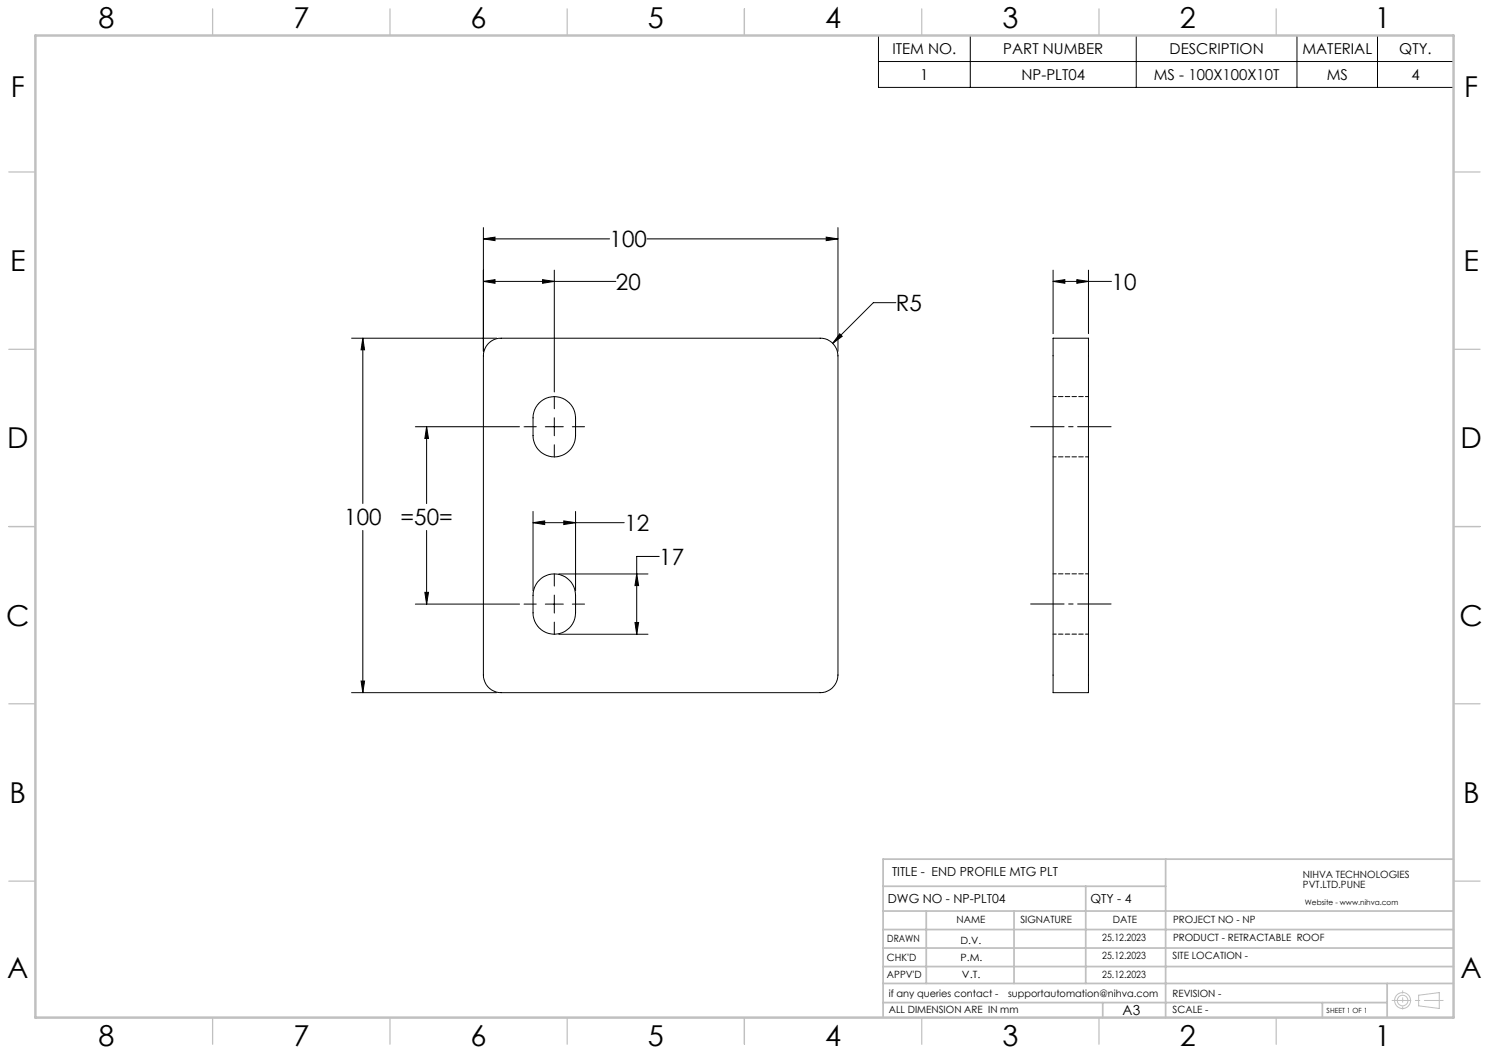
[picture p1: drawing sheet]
<svg xmlns="http://www.w3.org/2000/svg" width="420mm" height="297mm" viewBox="0 0 420 297" stroke-linecap="round" stroke-linejoin="round" font-family="sans-serif">
<g fill="none" stroke="#c0c0c0" stroke-width=".28">
<path d="M400.2 280.7l5.8-.7v4.4l-5.8-.7z"/>
<circle cx="395.6" cy="282.2" r="2.26"/>
<circle cx="395.6" cy="282.2" r="1.49"/>
</g>
<g fill="none" stroke="#000" stroke-width=".28">
<path d="M247.8 10h162.2v14.7h-162.2zM247.8 17.4h162.2M273.7 10v14.7M320.5 10v14.7M365.8 10v14.7M388.5 10v14.7M136.3 67.4l3.3-.5v1zM136.3 79.4l3.3-.5v1zM136.3 64.2v34.9M136.3 67.4h35.6M136.3 79.4h37.4M153 78.9l3.4 .5-3.4 .5z"/>
<path d="M156.4 76.2v34.4M182.5 67.4h53.9M233 66.9l3.4 .5-3.4 .5zM236.4 64.2v34.9M297 79.4l3.4-.5v1zM297 79.4h16.5M297 76.2v17.9M303.7 78.9l3.3 .5-3.3 .5zM307 76.2v17.9M99.2 95.4h40.9M102.3 95.4l.5 3.3h-1zM102.3 95.4v46.6"/>
<path d="M138.1 96.6l.5-.4a4.7 4.7 0 0 1 2.8-.8h90a5 5 0 0 1 5 5v90a5 5 0 0 1-5 5h-90a5 5 0 0 1-5.1-5v-90l.5-2.1zM236.9 94.2l.7 .7-2.7 1.9zM252.7 85.4h-6.4l-11.4 11.4M297 95.4h10v100h-10zM152.1 113.6a6 6 0 0 1 6.5-1.3 6 6 0 0 1 3.7 5.6v5a6 6 0 0 1-5.9 6 6 6 0 0 1-6-6v-5.8l.4-1.5zM156.4 111.8v3.5M156.4 117.8v5.1M117.2 120.4h29.3M120.3 120.4l.6 3.3h-1.1zM120.3 120.4v21.6M147.8 120.4h3.5M153.8 120.4h5.1"/>
<path d="M156.4 125.4v3.5M161.4 120.4h3.5M102.3 149.6v45.8M120.3 149.6v20.8M150.4 147.4l3.2-.5v1.1zM150.4 144.2v22.4M150.4 147.4h25.7M159 146.9l3.3 .5-3.3 .6zM162.3 144.2v22.4M185.9 156.9h-6.3v22M117.2 170.4h29.3M119.8 167.1h1.1l-.6 3.3z"/>
<path d="M147.8 170.4h3.5M152.1 163.7a6 6 0 0 1 6.5-1.4 6 6 0 0 1 3.7 5.6v5a6 6 0 0 1-5.9 6 6 6 0 0 1-6-6v-5.8l.4-1.5zM153.8 170.4h5.1M156.4 161.9v3.4M156.4 167.8v5.1M156.4 175.5v3.4M157.6 161.9h25.2M157.6 178.9h25.2M161.4 170.4h3.5M179.1 175.6h1l-.5 3.3zM179.6 161.9l.5 3.3h-1zM99.2 195.4h40.9"/>
<path d="M101.8 192.1h1l-.5 3.3z"/>
</g>
<path d="M290.7 120.4h22.7M290.7 170.4h22.7" fill="none" stroke="#000" stroke-width=".28" stroke-dasharray="15.2 1.3 1.3 1.3" stroke-dashoffset="5.8"/>
<path d="M392.7 282.2h14.4" fill="none" stroke="#c0c0c0" stroke-width=".28" stroke-dasharray="15.2 1.3 1.3 1.3" stroke-dashoffset="9.9"/>
<path d="M395.7 279.5v5.1" fill="none" stroke="#c0c0c0" stroke-width=".28" stroke-dasharray="15.2 1.3 1.3 1.3" stroke-dashoffset="14.6"/>
<g fill="none" stroke="#c0c0c0" stroke-width=".35">
<path d="M60 2.5v7.5M110 2.5v7.5M160 2.5v7.5M210 2.5v7.5M260 2.5v7.5M310 2.5v7.5M360 2.5v7.5M2.5 48.5h7.5M410 48.5h7.5M2.5 98.5h7.5M410 98.5h7.5M2.5 148.5h7.5"/>
<path d="M410 148.5h7.5M2.5 198.5h7.5M410 198.5h7.5M2.5 248.5h7.5M410 248.5h7.5M60 287v7.5M110 287v7.5M160 287v7.5M210 287v7.5M260 287v7.5M310 287v7.5M360 287v7.5"/>
</g>
<g fill="none" stroke="#c0c0c0" stroke-width=".5">
<path d="M249.1 257h160.9M249.1 250h79.7M261.3 257v20.4M286 257v20.4M306.2 250v27.4M328.8 242.3v44.7M410 242.3h-160.9v44.7M249.1 272.6h160.9M249.1 267.4h160.9M249.1 262.2h160.9M249.1 277.4h160.9M391.3 277.4v9.6"/>
<path d="M249.1 282.8h142.2M311 282.8v4.2M373 282.8v4.2"/>
</g>
<path d="M10 10h400v277h-400z" fill="none" stroke="#c0c0c0" stroke-width=".7"/>
<path d="M136.3 67.4l3.3-.5v1zM233 66.9l3.4 .5-3.4 .5zM102.3 95.4l.5 3.3h-1zM101.8 192.1h1l-.5 3.3zM236.9 94.2l-2 2.6 2.7-1.9zM120.3 120.4l.6 3.3h-1.1zM119.8 167.1h1.1l-.6 3.3zM136.3 79.4l3.3-.5v1zM153 78.9l3.4 .5-3.4 .5zM150.4 147.4l3.2-.5v1.1zM159 146.9l3.3 .5-3.3 .6zM179.6 161.9l.5 3.3h-1zM179.1 175.6h1l-.5 3.3zM297 79.4l3.4-.5v1zM303.7 78.9l3.3 .5-3.3 .5z" fill="#000"/>
<path d="M307.1 111.9h-10M297.1 128.9h10M297.1 178.9h10M307.1 161.9h-10" fill="none" stroke="#000" stroke-width=".28" stroke-dasharray="1.3 .6" stroke-dashoffset=".4"/>
<g font-size="8.1">
<text x="27.8" y="8">8</text>
<text x="82.8" y="8">7</text>
<text x="132.8" y="8">6</text>
<text x="182.8" y="8">5</text>
<text x="232.8" y="8">4</text>
<text x="282.8" y="8">3</text>
<text x="332.8" y="8">2</text>
<text x="387.8" y="8">1</text>
<text x="3" y="27.2">F</text>
<text x="413" y="27.2">F</text>
<text x="2.8" y="76.5">E</text>
<text x="412.8" y="76.5">E</text>
<text x="2" y="126.5">D</text>
<text x="412" y="126.5">D</text>
<text x="1.7" y="176.5">C</text>
<text x="411.7" y="176.5">C</text>
<text x="2.7" y="226.5">B</text>
<text x="412.7" y="226.5">B</text>
<text x="2" y="275.7">A</text>
<text x="412" y="275.7">A</text>
<text x="27.8" y="295">8</text>
<text x="82.8" y="295">7</text>
<text x="132.8" y="295">6</text>
<text x="182.8" y="295">5</text>
<text x="232.8" y="295">4</text>
<text x="282.8" y="295">3</text>
<text x="332.8" y="295">2</text>
<text x="387.8" y="295">1</text>
</g>
<g font-size="6.3">
<text x="172" y="69.8">100</text>
<text x="173.7" y="81.8">20</text>
<text x="313.5" y="81.8">10</text>
<text x="252.7" y="87.8">R5</text>
<text x="97.1" y="148.2">100</text>
<text x="113" y="148.2">=50=</text>
<text x="176.1" y="149.8">12</text>
<text x="186" y="159.3">17</text>
</g>
<g font-size="4.2">
<text x="251.7" y="15.2">ITEM NO.</text>
<text x="283" y="15.2">PART NUMBER</text>
<text x="329.9" y="15.2">DESCRIPTION</text>
<text x="367.4" y="15.2">MATERIAL</text>
<text x="394.7" y="15.2">QTY.</text>
<text x="259.6" y="22.5">1</text>
<text x="288.1" y="22.5">NP-PLT04</text>
<text x="325.5" y="22.5">MS - 100X100X10T</text>
<text x="374.2" y="22.5">MS</text>
<text x="398.1" y="22.5">4</text>
</g>
<text font-size="3.9" x="316.7" y="286.4">A3</text>
<g font-size="3.5">
<text x="251.6" y="247.2">TITLE - END PROFILE MTG PLT</text>
<text x="250.4" y="254.8">DWG NO - NP-PLT04</text>
<text x="307.6" y="254.8">QTY - 4</text>
</g>
<g font-size="2.8">
<text x="367.5" y="247.7">NIHVA TECHNOLOGIES</text>
<text x="367.5" y="250.5">PVT.LTD.PUNE</text>
<text x="269.8" y="260.4">NAME</text>
<text x="287.8" y="260.4">SIGNATURE</text>
<text x="313.9" y="260.5">DATE</text>
<text x="330.9" y="260.5">PROJECT NO - NP</text>
<text x="250.3" y="265.7">DRAWN</text>
<text x="270.9" y="266.1">D.V.</text>
<text x="310.9" y="265.5">25.12.2023</text>
<text x="330.9" y="265.5">PRODUCT - RETRACTABLE ROOF</text>
<text x="250.2" y="271.1">CHK'D</text>
<text x="250.2" y="275.8">APPV'D</text>
<text x="270.9" y="271.1">P.M.</text>
<text x="271.3" y="275.8">V.T.</text>
<text x="310.9" y="270.6">25.12.2023</text>
<text x="310.9" y="275.8">25.12.2023</text>
<text x="330.7" y="270.6">SITE LOCATION -</text>
<text x="250.7" y="281.1">if any queries contact -</text>
<text x="284.3" y="281.1">supportautomation@nihva.com</text>
<text x="330.7" y="281.1">REVISION -</text>
<text x="250.7" y="285.6">ALL DIMENSION ARE IN mm</text>
<text x="330.7" y="285.6">SCALE -</text>
</g>
<text font-size="2.1" x="368.1" y="255.1">Website - www.nihva.com</text>
<text font-size="2" x="374.2" y="285.6">SHEET 1 OF 1</text>
</svg>
